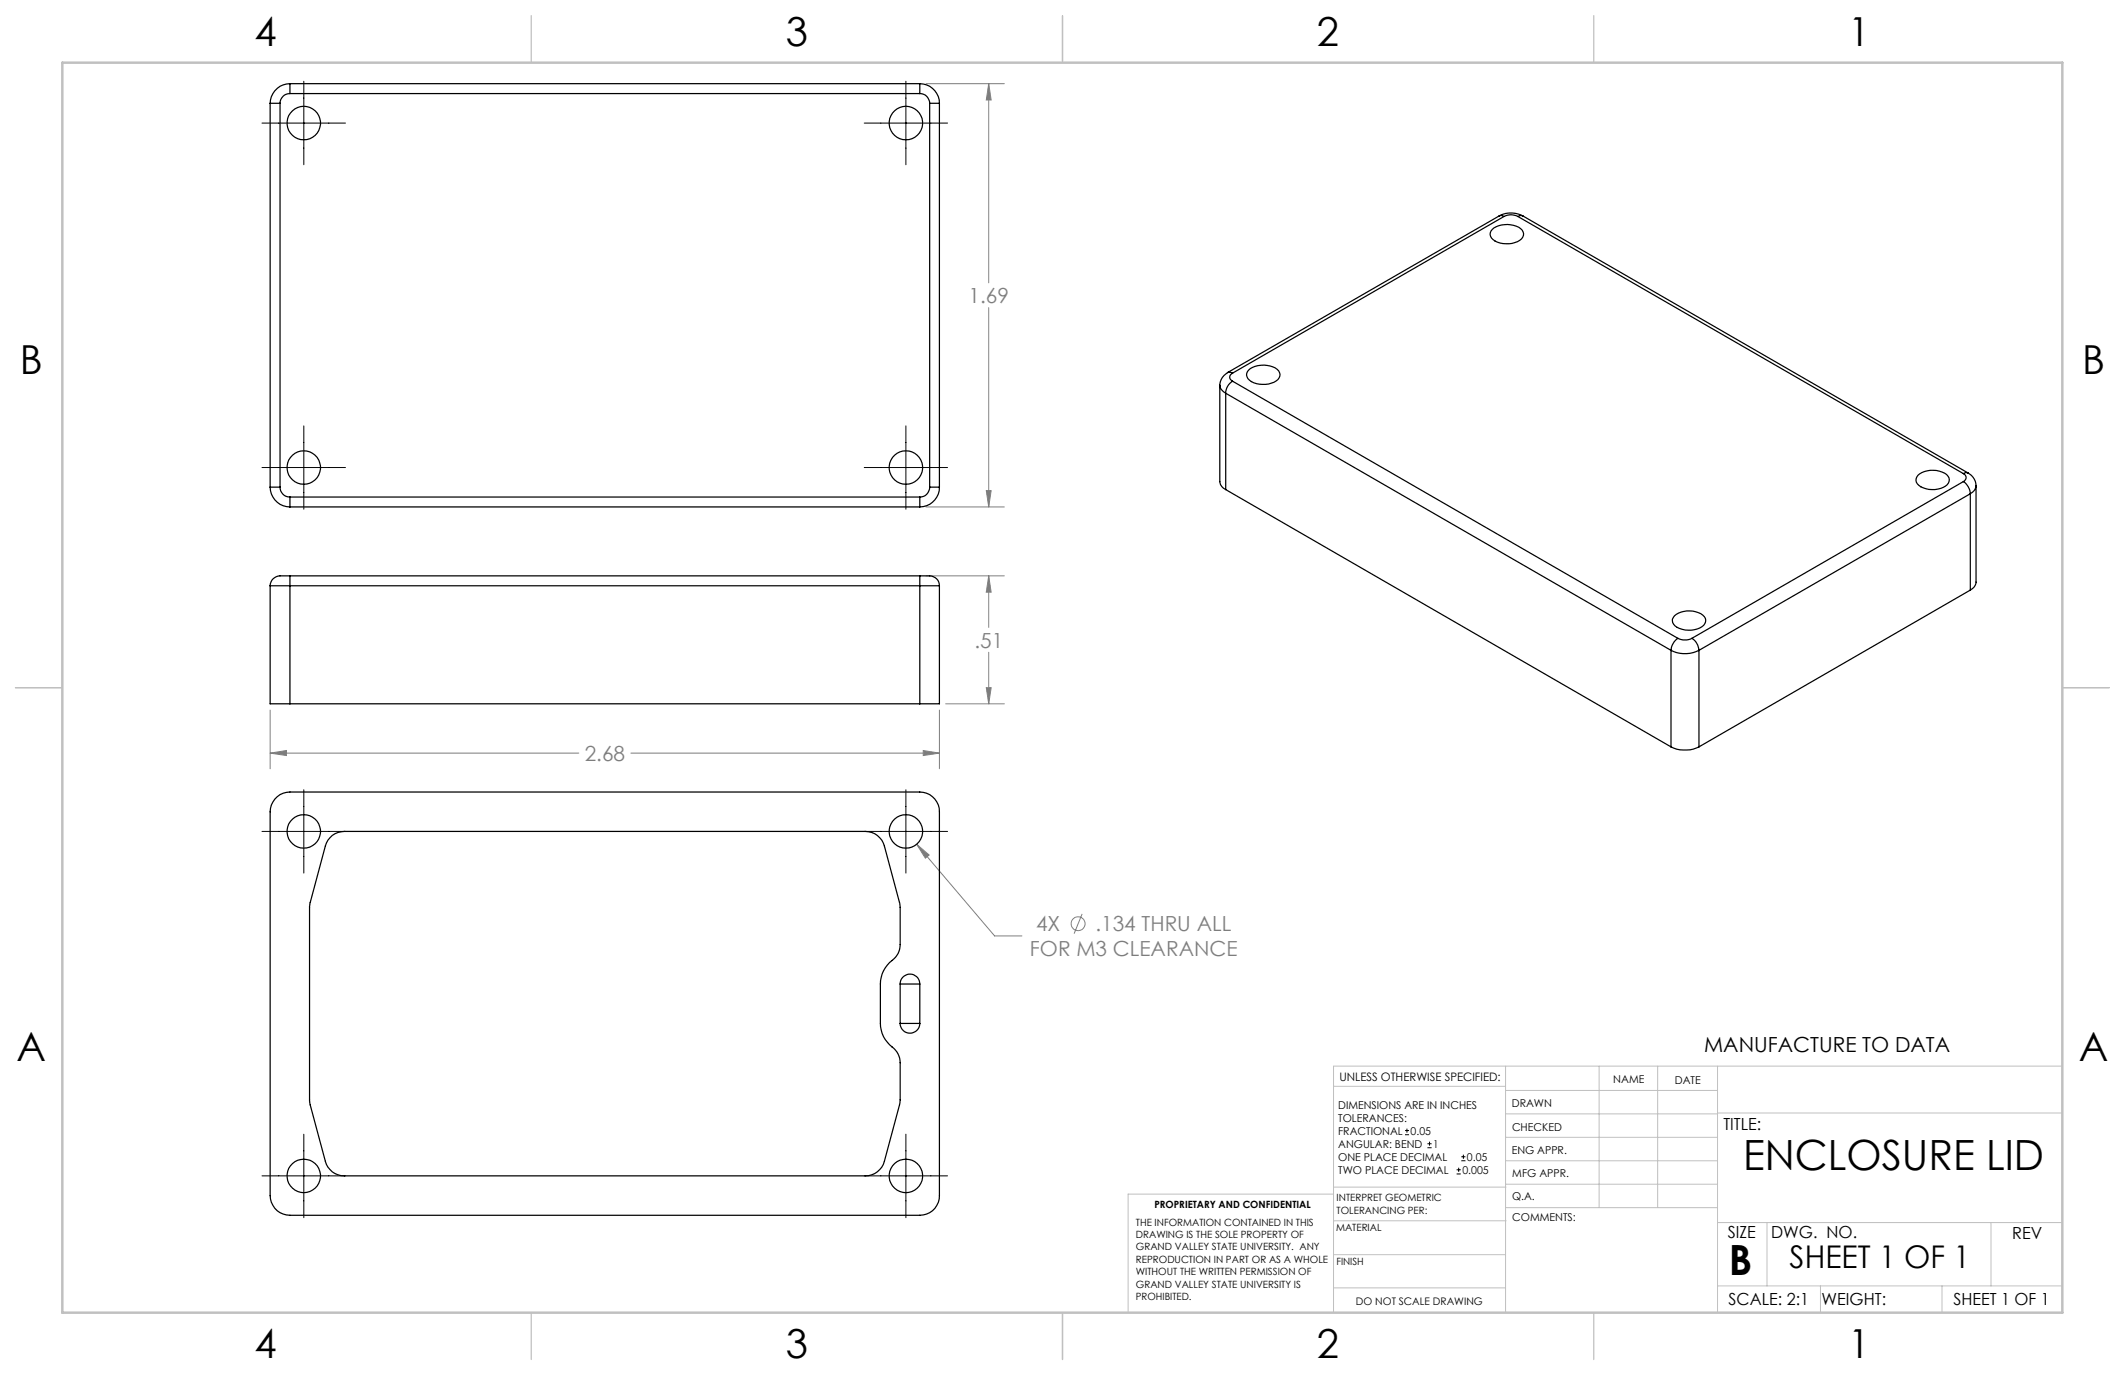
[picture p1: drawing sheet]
<svg xmlns="http://www.w3.org/2000/svg" width="432mm" height="279mm" viewBox="0 0 432 279" stroke-linecap="round" stroke-linejoin="round" font-family="sans-serif">
<g fill="none" stroke="#808080" stroke-width=".2">
<path d="M188.2 17h15.9M200.9 17l.5 3.3h-1zM200.9 17v40.5M200.9 62.5v40.5M200.4 99.7h1l-.5 3.3zM188.2 117h15.9M188.2 103h15.9M200.9 117l.5 3.3h-1zM200.9 117v10.5M200.4 139.7h1l-.5 3.3zM200.9 132.5v10.5M54.9 153l3.3-.5v1z"/>
<path d="M54.9 144.3v11.9M54.9 153h62.7M128.2 153h62.7M187.6 152.5l3.3 .5-3.3 .5zM190.9 144.3v11.9M192.2 143h11.9M186.3 171.6l2.5 2.1-.8 .7zM186.3 171.6l15.8 18.6h5.5M219.9 185.7l-1.6 4"/>
<circle cx="219.1" cy="187.7" r="1.42"/>
</g>
<g fill="none" stroke="#000" stroke-width=".2">
<path d="M61.7 16.5v17M184.1 16.5v17M53.2 25h17M175.6 25h16.9M53.2 95h17M61.7 86.5v17M175.6 95h16.9M184.1 86.5v17M53.2 168.9h17M61.7 160.5v16.9M175.6 168.9h16.9M184.1 160.5v16.9"/>
<path d="M53.2 238.9h17M61.7 230.5v16.9M175.6 238.9h16.9M184.1 230.5v16.9M285.5 230.6h.8M285.5 229.7h.8M285.9 229.3v.9M290.1 233.2h.8M290.1 232.4h.8M290.5 232v.8M296 238.5h.8M296 237.7h.8"/>
<path d="M296.4 237.3v.8M296.9 235.9h.9M296.9 235.1h.9M297.4 234.6v.9"/>
</g>
<g fill="none" stroke="#c0c0c0" stroke-width=".2">
<path d="M305.9 216.6v50.1M324.9 216.6v28.8M336.8 216.6v28.8M349 216.6v50.1M419.1 216.6h-148.1v50.1M271 220.7h34.9M305.9 231.1h43.1M305.9 226.3h43.1M305.9 221.6h43.1M305.9 235.9h43.1M349 226.2h70.1M271 255h34.9"/>
<path d="M271 248.1h35M271 241.2h35M271 242.6h-41.8v24.1M305.9 240.6h43.1M306 245.4h43M349 248.4h70.1M359.1 248.4v12.9M404.6 248.4v12.9M271 261.7h34.9M349 261.3h70.1M369.9 261.3v5.4M394.6 261.3v5.4"/>
</g>
<path d="M108 3.2v9.5M215.9 3.2v9.5M323.8 3.2v9.5M3.1 139.7h9.6M419.1 139.7h9.5M108 266.7v9.6M215.9 266.7v9.6M323.8 266.7v9.6" fill="none" stroke="#c0c0c0" stroke-width=".25"/>
<path d="M12.7 12.7h406.4v254h-406.4z" fill="none" stroke="#c0c0c0" stroke-width=".5"/>
<path d="M54.9 153l3.3-.5v1zM187.6 152.5l3.3 .5-3.3 .5zM200.4 139.7h1l-.5 3.3zM200.9 117l.5 3.3h-1zM200.9 17l.5 3.3h-1zM200.4 99.7h1l-.5 3.3zM186.3 171.6l1.7 2.8 .8-.7z" fill="#808080"/>
<g fill="none" stroke="#000" stroke-width=".25">
<path d="M58.9 17v2M58.9 19a1.99 1.99 0 0 0-2 2M58.9 17a4.1 4.1 0 0 0-4 4M58.9 17h128M58.9 19h128M186.9 17a4 4 0 0 1 4 4M186.9 19a1.99 1.99 0 0 1 2 2M186.9 17v2M54.9 21h2M54.9 21v78M56.9 21v78M188.9 21h2"/>
<path d="M188.9 21v78M190.9 21v78M303.2 46.6a4.8 4.8 0 0 1 6.1 .2 1.51 1.51 0 0 1-.9 2.3 4.9 4.9 0 0 1-5.3-.7 1.24 1.24 0 0 1 .1-1.8zM304.6 43.9a5.1 5.1 0 0 1 4.9 0M304.6 43.9a.87 .87 0 0 1 1 .1M304.6 43.9l-55.2 31.8M305.6 44a3 3 0 0 1 2.8 0M305.6 44l-55.1 31.8M308.4 44l90.6 52.2M309.5 43.9a.93 .93 0 0 0-1.1 .1M309.5 43.9l90.4 52.2M249.1 79.9a2.13 2.13 0 0 1-1.2-1.6v19.6a1.87 1.87 0 0 0 1.2 1.6"/>
<path d="M249.1 79.9l90.4 52.3M249.1 79.9v19.6M249.4 75.7l-.3 .3a2.78 2.78 0 0 0-1.2 2.3M249.4 75.7l.5-.1 .6 .2M250.5 75.8a.87 .87 0 0 0-.6 .8 .87 .87 0 0 0 .6 .9M250.5 77.5a2.85 2.85 0 0 0-1.4 2.4M250.5 77.5l90.5 52.2M253.7 75.2a4.8 4.8 0 0 1 6.1 .2 1.51 1.51 0 0 1-.9 2.3 4.9 4.9 0 0 1-5.3-.8 1.24 1.24 0 0 1 .1-1.7zM54.9 99h2M54.9 99a4.1 4.1 0 0 0 4 4M56.9 99a1.99 1.99 0 0 0 2 2M188.9 99a1.99 1.99 0 0 1-2 2"/>
<path d="M188.9 99h2M190.9 99a4 4 0 0 1-4 4M249.1 99.5l90.4 52.3M389.7 96.6a4.8 4.8 0 0 1 6.1 .1 1.48 1.48 0 0 1-.9 2.3 4.8 4.8 0 0 1-5.3-.7 1.28 1.28 0 0 1 .1-1.7zM399 97.9a3.2 3.2 0 0 1 1.4 2.4M399 96.2a.87 .87 0 0 1 .5 .8 .87 .87 0 0 1-.5 .9M399 97.9l-55.2 31.8M399.9 96.1l.3 .2a2.95 2.95 0 0 1 1.3 2.4M399.9 96.1a.87 .87 0 0 0-.9 .1M401.5 98.7v19.6a1.9 1.9 0 0 1-1.1 1.6M401.5 98.7a1.98 1.98 0 0 1-1.1 1.6M54.9 119h4"/>
<path d="M54.9 119v24h4M58.9 117v2M58.9 117h-1.1a2.33 2.33 0 0 0-2.9 2M58.9 101v2M58.9 117h128M58.9 119h128M58.9 119v24M58.9 101h128M58.9 103h128M186.9 117h1.1a2.29 2.29 0 0 1 2.9 2M186.9 119h4M186.9 117v2"/>
<path d="M186.9 101v2M186.9 119v24M190.9 119v24h-4M400.4 100.3l-55.2 31.9M400.4 119.9l-55.2 31.9M400.4 100.3v19.6M339.5 132.2a6.3 6.3 0 0 0 5.7 0M339.5 132.2v19.6M340.3 125.1a4.8 4.8 0 0 1 6 .2 1.48 1.48 0 0 1-.9 2.3 4.8 4.8 0 0 1-5.3-.7 1.28 1.28 0 0 1 .2-1.8zM341 129.7a3.3 3.3 0 0 0 2.8 0M341 129.7a3.2 3.2 0 0 0-1.5 2.5M343.8 129.7a3.1 3.1 0 0 1 1.4 2.5"/>
<path d="M345.2 132.2v19.6M58.9 143h128M339.5 151.8a6.6 6.6 0 0 0 5.7 0M56.3 161.9a4 4 0 0 1 2.6-1h128a4 4 0 0 1 4 4.1v78a3.9 3.9 0 0 1-4 3.9h-128a4 4 0 0 1-4-3.9v-78a4 4 0 0 1 1.4-3.1zM67.1 170.2a3.8 3.8 0 0 1 2.9-1.3h105.8a4 4 0 0 1 3.9 3l3.1 11.7 .1 8.3a4.2 4.2 0 0 1-2.1 3.7l-.5 .5a5.8 5.8 0 0 0-1.4 3.9v8a6.1 6.1 0 0 0 2.7 5l.9 1.2 .4 1.3v8.1l-3.2 12.4a4 4 0 0 1-3.9 2.9h-105.8a3.9 3.9 0 0 1-3.9-2.9l-3.2-12.2v-39.6l3.2-12.3 .5-1.2zM182.9 200a1.99 1.99 0 0 1 2-2.1 1.99 1.99 0 0 1 2 2.1M182.9 200v8M182.9 200h4M186.9 200v8M182.9 208a1.99 1.99 0 0 0 2 1.9 1.99 1.99 0 0 0 2-1.9M182.9 208h4"/>
<circle cx="61.7" cy="25" r="3.4"/>
<circle cx="184.1" cy="25" r="3.4"/>
<circle cx="61.7" cy="95" r="3.4"/>
<circle cx="184.1" cy="95" r="3.4"/>
<circle cx="61.7" cy="169" r="3.4"/>
<circle cx="184.1" cy="169" r="3.4"/>
<circle cx="61.7" cy="238.9" r="3.4"/>
<circle cx="184.1" cy="238.9" r="3.4"/>
</g>
<g font-size="8.5">
<text x="354.2" y="237.7">ENCLOSURE LID</text>
<text x="351.3" y="259">B</text>
</g>
<g font-size="8.1">
<text x="51.7" y="9.3">4</text>
<text x="159.7" y="9.3">3</text>
<text x="267.6" y="9.3">2</text>
<text x="375.6" y="9.3">1</text>
<text x="4" y="76">B</text>
<text x="423.1" y="76">B</text>
<text x="3.3" y="215.7">A</text>
<text x="422.4" y="215.7">A</text>
<text x="51.7" y="276">4</text>
<text x="159.7" y="276">3</text>
<text x="267.6" y="276">2</text>
<text x="375.6" y="276">1</text>
</g>
<text font-size="6.3" x="363.6" y="257.6">SHEET 1 OF 1</text>
<g font-size="4.2" fill="#808080">
<text x="196.8" y="61.6">1.69</text>
<text x="198" y="131.6">.51</text>
<text x="118.8" y="154.6">2.68</text>
<text x="210.5" y="189.2">4X</text>
<text x="222.6" y="189.2">.134 THRU ALL</text>
<text x="209.3" y="194.3">FOR M3 CLEARANCE</text>
</g>
<text font-size="4.2" x="346.3" y="213.9">MANUFACTURE TO DATA</text>
<g font-size="3.4">
<text x="350.2" y="229.5">TITLE:</text>
<text x="351.1" y="251.6">SIZE</text>
<text x="359.9" y="251.6">DWG. NO.</text>
<text x="408.9" y="251.7">REV</text>
<text x="351.2" y="265.2">SCALE: 2:1</text>
<text x="370.1" y="265.3">WEIGHT:</text>
<text x="396.9" y="265.2">SHEET 1 OF 1</text>
</g>
<text font-size="2.4" x="272.2" y="219.7">UNLESS OTHERWISE SPECIFIED:</text>
<g font-size="2.2">
<text x="327.8" y="220.1">NAME</text>
<text x="340.3" y="220.2">DATE</text>
<text x="271.9" y="225.3">DIMENSIONS ARE IN INCHES</text>
<text x="271.9" y="227.9">TOLERANCES:</text>
<text x="307.2" y="224.9">DRAWN</text>
<text x="271.9" y="230.6">FRACTIONAL</text>
<text x="271.9" y="233.2">ANGULAR: BEND</text>
<text x="286.6" y="230.6">0.05</text>
<text x="291.2" y="233.2">1</text>
<text x="307.3" y="229.8">CHECKED</text>
<text x="271.9" y="235.9">ONE PLACE DECIMAL</text>
<text x="271.9" y="238.5">TWO PLACE DECIMAL</text>
<text x="297.1" y="238.5">0.005</text>
<text x="298.1" y="235.9">0.05</text>
<text x="307.2" y="234.5">ENG APPR.</text>
<text x="307.3" y="239.2">MFG APPR.</text>
<text x="307.3" y="243.9">Q.A.</text>
<text x="307.3" y="248.1">COMMENTS:</text>
</g>
<text font-size="2.1" x="275.5" y="265.1">DO NOT SCALE DRAWING</text>
<g font-size="2">
<text x="234.6" y="245.5">PROPRIETARY AND CONFIDENTIAL</text>
<text x="271.6" y="244.1">INTERPRET GEOMETRIC</text>
<text x="230.8" y="249">THE INFORMATION CONTAINED IN THIS</text>
<text x="230.8" y="251.6">DRAWING IS THE SOLE PROPERTY OF</text>
<text x="271.5" y="250.2">MATERIAL</text>
<text x="271.6" y="246.6">TOLERANCING PER:</text>
<text x="230.8" y="254.1">GRAND VALLEY STATE UNIVERSITY. ANY</text>
<text x="230.8" y="256.6">REPRODUCTION IN PART OR AS A WHOLE</text>
<text x="271.5" y="257">FINISH</text>
<text x="230.8" y="259.1">WITHOUT THE WRITTEN PERMISSION OF</text>
<text x="230.8" y="261.7">GRAND VALLEY STATE UNIVERSITY IS</text>
<text x="230.8" y="264.2">PROHIBITED.</text>
</g>
</svg>
